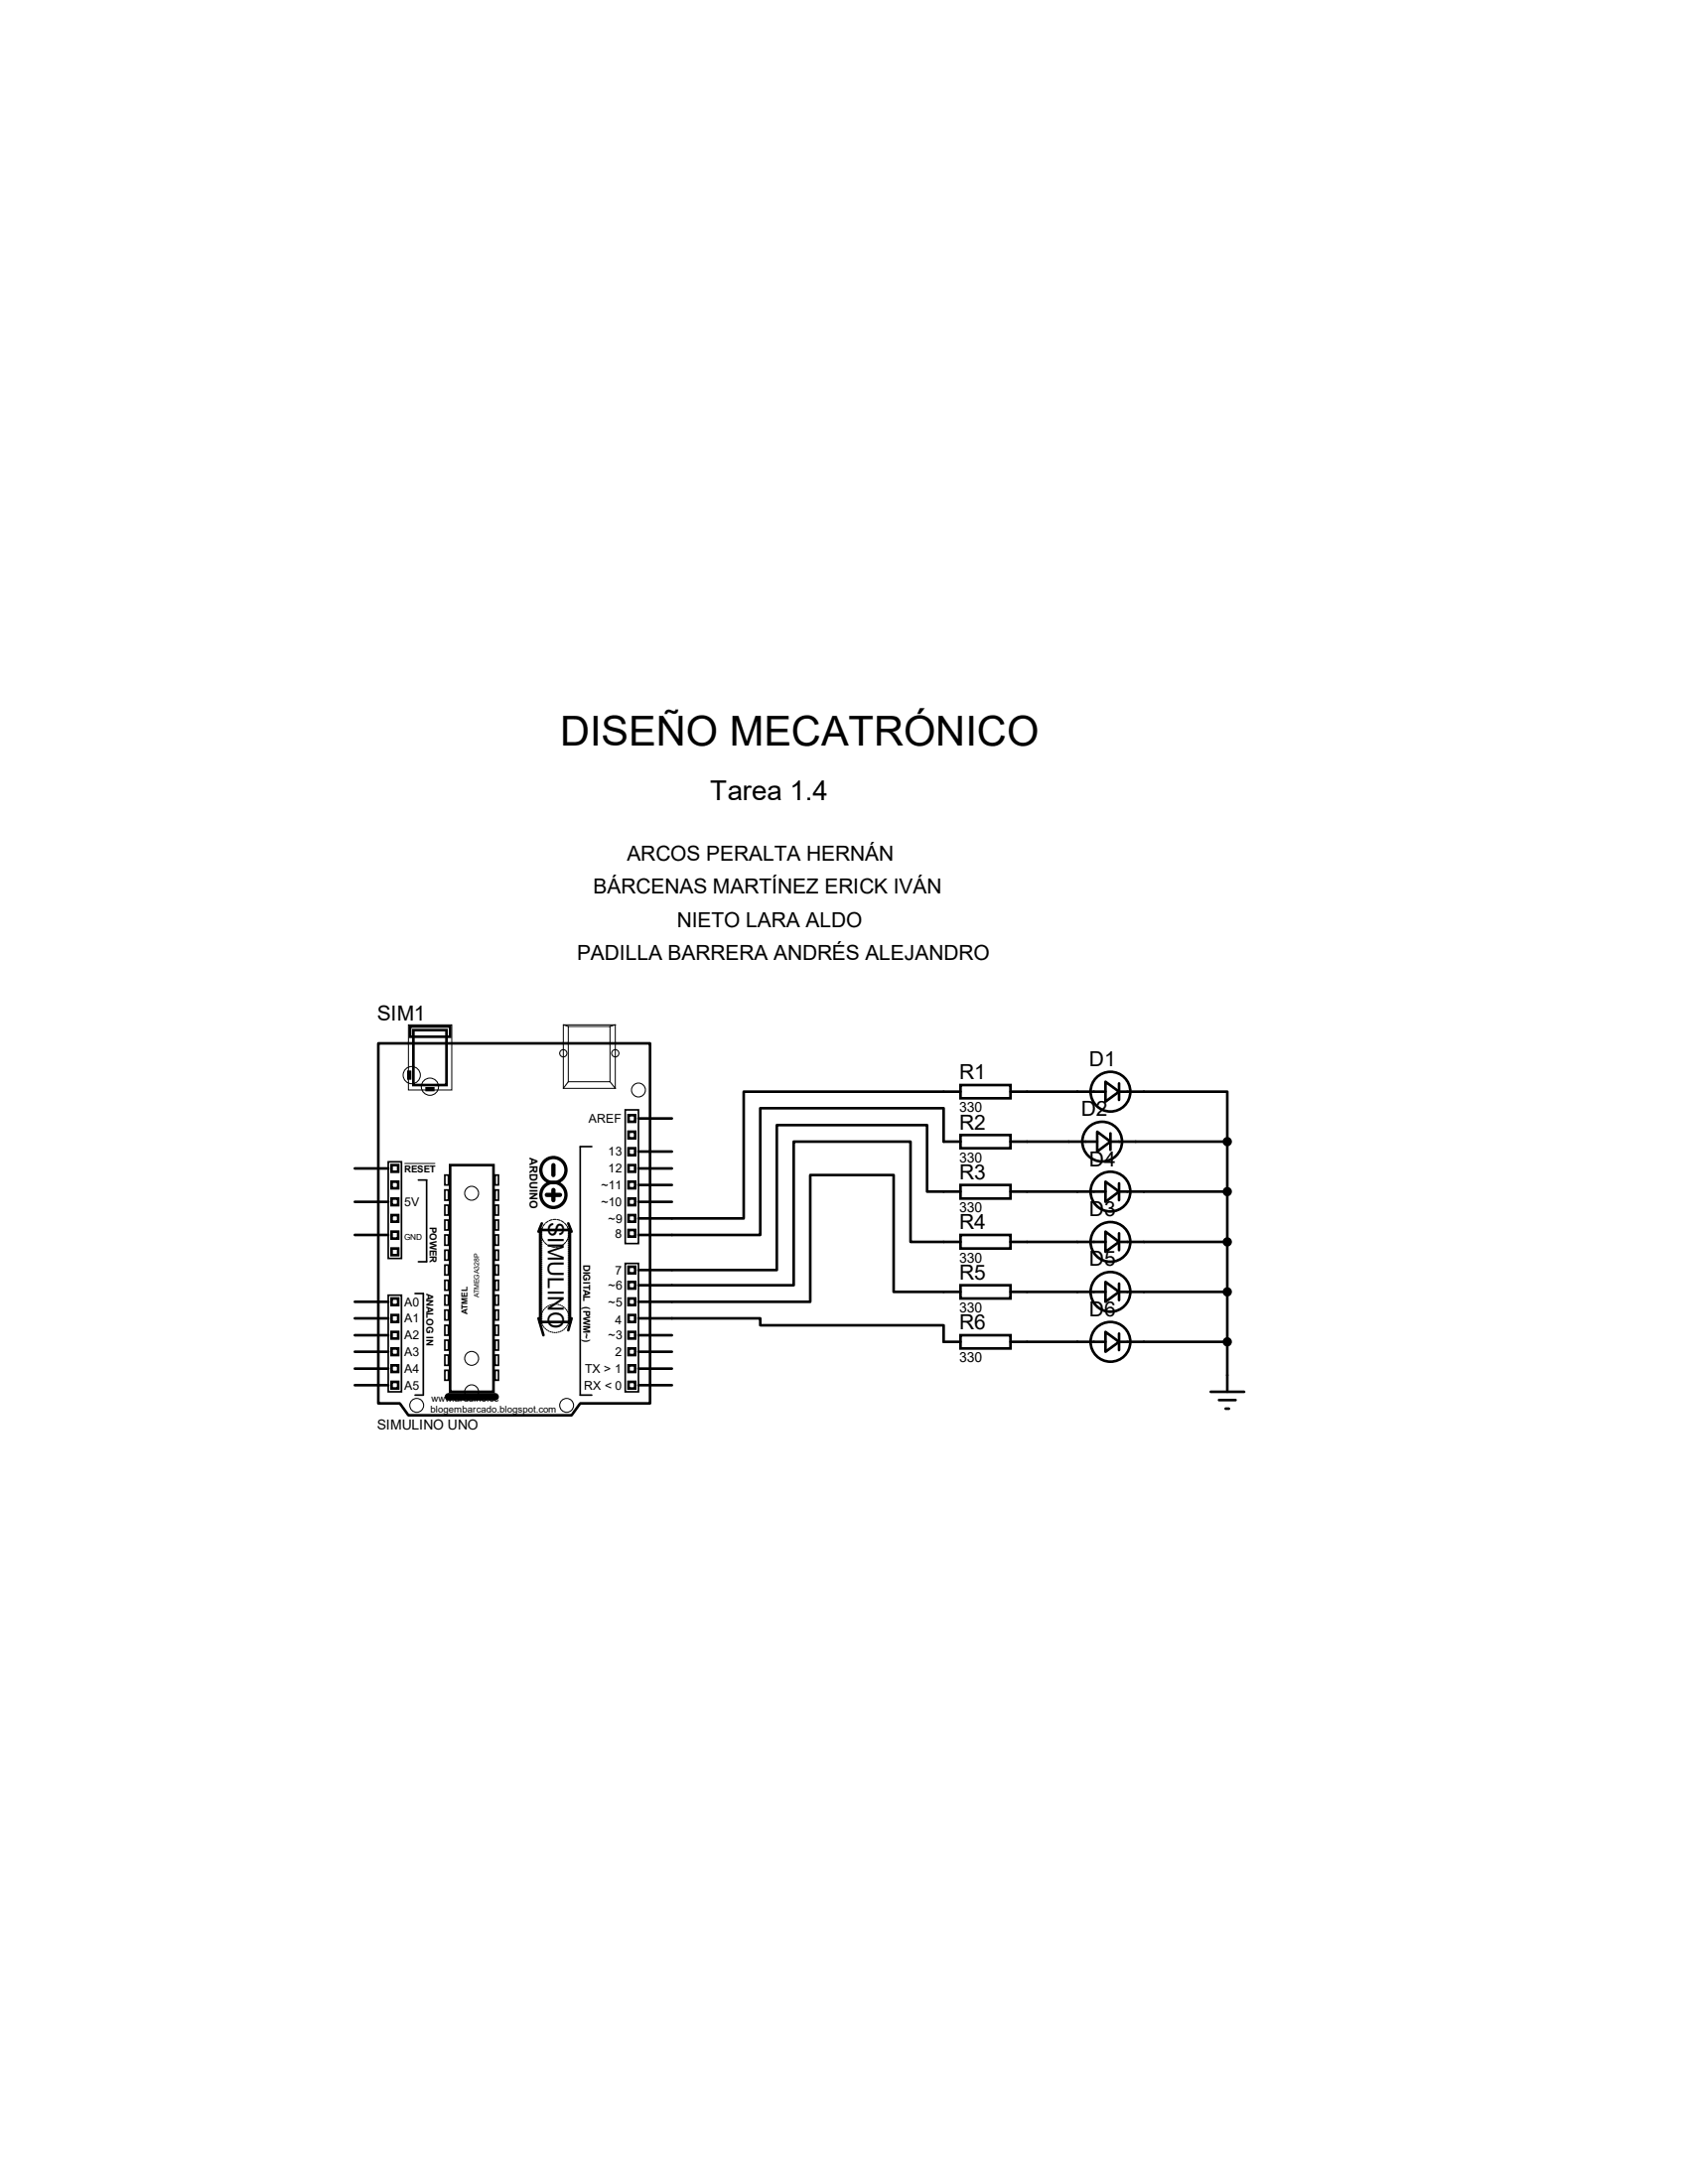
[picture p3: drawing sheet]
<svg xmlns="http://www.w3.org/2000/svg" width="216mm" height="279mm" viewBox="0 0 216 279" stroke-linecap="round" stroke-linejoin="round" font-family="sans-serif">
<g fill="none" stroke="#000" stroke-width=".34">
<path d="M48.4 133.5h34.7v46h-8.9l-1.1 1.6h-20.9l-1.1-1.6h-2.7zM52.2 137.1h.3v.9h-.3zM52.5 131.3h5.1v1.3h-5.1zM52.9 131.8h4.2v7h-4.2zM54.6 139.2h.8v.2h-.8zM122.9 138.8h6.3v1.7h-6.3zM122.9 139.7h-27.8v16.2h-13.4M129.2 139.7h12.2M141.4 138.4l1.7 1.3-1.7 1.2zM143.1 139.7h13.9v6.3M143.1 138.6v2.1M45.4 158h4.3"/>
<path d="M45.4 153.8h4.3M45.4 149.5h4.3M50.1 149.1h.8v.8h-.8zM50.1 151.2h.8v.8h-.8zM50.1 153.3h.8v.9h-.8zM50.1 155.4h.8v.9h-.8zM50.1 157.6h.8v.9h-.8zM50.1 159.7h.8v.9h-.8zM57.6 149.1h5.5v29h-5.5zM69.1 157.4h3.8v11.7h-3.8zM69.3 156.5l-.4 1.1M72.7 156.5l.4 1.1"/>
<path d="M80.4 142.7h.8v.8h-.8zM80.4 146.9h.8v.9h-.8zM80.4 149.1h.8v.8h-.8zM80.4 151.2h.8v.8h-.8zM80.4 153.3h.8v.9h-.8zM80.4 155.4h.8v.9h-.8zM80.4 157.4h.8v.8h-.8zM80.4 144.8h.8v.8h-.8zM81.7 153.8h4.2M81.7 151.6h4.2M81.7 149.5h4.2M81.7 147.3h4.2"/>
<path d="M81.7 143.1h4.2M122.9 145.2h6.3v1.7h-6.3zM122.9 151.6h6.3v1.7h-6.3zM122.9 158h6.3v1.7h-6.3zM122.9 146h-2.2v-4.2h-23.5v16.2h-15.5M122.9 152.4h-4.3v-8.5h-19.2v18.6h-17.7M122.9 158.9h-6.4v-12.9h-15v18.4h-19.8M129.2 146h11.1M129.2 158.9h12.2M129.2 152.4h12.2M140.3 144.8l1.7 1.2-1.7 1.3zM141.4 157.6l1.7 1.3-1.7 1.2z"/>
<path d="M141.4 151.2l1.7 1.2-1.7 1.4zM142 146h15M142 145v2.1M143.1 158.9h13.9M143.1 152.4h13.9M143.1 151.4v2.1M143.1 157.8v2.1M157 146v32.1M45.4 177.2h4.3M45.4 175.1h4.3M45.4 172.9h4.3M45.4 170.8h4.3"/>
<path d="M45.4 168.7h4.3M45.4 166.5h4.3M50.1 166.1h.8v.9h-.8zM50.1 168.2h.8v.9h-.8zM50.1 170.4h.8v.8h-.8zM50.1 172.5h.8v.9h-.8zM50.1 174.7h.8v.8h-.8zM50.1 176.8h.8v.8h-.8zM68.9 168.7l.6 2.1M73.1 168.7l-.4 1.5M80.4 162.1h.8v.8h-.8zM80.4 164h.8v.8h-.8z"/>
<path d="M80.4 166.1h.8v.9h-.8zM80.4 168.2h.8v.9h-.8zM80.4 170.4h.8v.8h-.8zM80.4 172.5h.8v.9h-.8zM80.4 174.7h.8v.8h-.8zM80.4 176.8h.8v.8h-.8zM81.7 168.7h15.5v.8h23.5v2.2h2.2M81.7 177.2h4.2M81.7 175.1h4.2M81.7 172.9h4.2M81.7 170.8h4.2M122.9 164.4h6.3v1.7h-6.3z"/>
<path d="M122.9 170.8h6.3v1.7h-6.3zM122.9 165.3h-8.6v-15h-10.7v16.2h-21.9M129.2 165.3h12.2M129.2 171.7h12.2M141.4 164l1.7 1.3-1.7 1.2zM141.4 170.4l1.7 1.3-1.7 1.2zM143.1 165.3h13.9M143.1 171.7h13.9M143.1 164.2v2.1M143.1 170.6v2.1M154.9 178.1h4.2M155.9 179.1h2.1"/>
<path d="M156.8 180.2h.4"/>
<circle cx="142" cy="139.7" r="2.54"/>
<circle cx="141" cy="146" r="2.54"/>
<circle cx="142" cy="158.9" r="2.54"/>
<circle cx="142" cy="152.4" r="2.54"/>
<circle cx="142" cy="165.3" r="2.54"/>
<circle cx="142" cy="171.7" r="2.54"/>
</g>
<g fill="none" stroke="#000" stroke-width=".21">
<path d="M49.7 148.6h1.7v12.4h-1.7zM53.5 151h1.1v10.4h-1.1M56.9 150.3h.5v1.3h-.5zM56.9 152.2h.5v1.3h-.5zM56.9 154.2h.5v1.2h-.5zM56.9 156.1h.5v1.3h-.5zM56.9 158h.5v1.3h-.5zM56.9 159.9h.5v1.3h-.5zM63.3 150.3h.5v1.3h-.5zM63.3 152.2h.5v1.3h-.5zM63.3 154.2h.5v1.2h-.5zM63.3 156.1h.5v1.3h-.5z"/>
<path d="M63.3 158h.5v1.3h-.5zM63.3 159.9h.5v1.3h-.5zM75.7 146.7h-1.5v31.8h1.5M80 142h1.7v17.1h-1.7zM49.7 165.7h1.7v12.4h-1.7zM53.1 165.5h1v13h-1M56.9 161.8h.5v1.3h-.5zM56.9 163.8h.5v1.3h-.5zM56.9 165.7h.5v1.3h-.5zM56.9 167.6h.5v1.3h-.5zM56.9 169.5h.5v1.3h-.5zM56.9 171.4h.5v1.3h-.5z"/>
<path d="M56.9 173.4h.5v1.3h-.5zM56.9 175.3h.5v1.3h-.5zM63.3 161.8h.5v1.3h-.5zM63.3 163.8h.5v1.3h-.5zM63.3 165.7h.5v1.3h-.5zM63.3 167.6h.5v1.3h-.5zM63.3 169.5h.5v1.3h-.5zM63.3 171.4h.5v1.3h-.5zM63.3 173.4h.5v1.3h-.5zM63.3 175.3h.5v1.3h-.5zM80 161.6h1.7v16.5h-1.7z"/>
</g>
<circle cx="71" cy="157.8" r="1.78" fill="none" stroke="#000" stroke-width=".13" stroke-dasharray=".4 .1"/>
<g fill="none" stroke="#000" stroke-width=".13">
<path d="M52.2 131.1h5.6v8.3h-5.6zM72.1 131.1h6.6v8.1h-6.6zM72.1 131.1l.6 .2M72.7 131.3h5.3v7.1h-5.3zM72.7 138.4l-.6 .8M78 138.4l.7 .8M78.7 131.1l-.7 .2M51.8 148.8h3.8M69.3 157.1v12.2M72.7 157.1v12.2"/>
<circle cx="52.7" cy="137.5" r="1.1"/>
<circle cx="55" cy="139" r="1.1"/>
<circle cx="72.1" cy="134.7" r=".47"/>
<circle cx="78.7" cy="134.7" r=".47"/>
<circle cx="81.7" cy="139.4" r=".89"/>
<circle cx="60.3" cy="152.7" r=".89"/>
<circle cx="53.3" cy="179.8" r=".89"/>
<circle cx="60.3" cy="173.8" r=".89"/>
<circle cx="60.3" cy="178.1" r=".89"/>
<circle cx="71" cy="168.7" r="1.82"/>
<circle cx="72.5" cy="179.8" r=".89"/>
</g>
<g fill="none" stroke="#000" stroke-width=".42">
<circle cx="70.8" cy="149.7" r="1.61"/>
<circle cx="70.8" cy="152.9" r="1.61"/>
</g>
<path d="M69.9 152.9h1.7M70.8 149.1v1.2M70.8 152.2v1.3" fill="none" stroke="#000" stroke-width=".55"/>
<path d="M57.4 178.7h5.9" fill="none" stroke="#000" stroke-width=".97"/>
<g fill="#000" stroke="#000" stroke-width=".34">
<circle cx="157" cy="146.1" r=".42"/>
<circle cx="157" cy="152.4" r=".42"/>
<circle cx="157" cy="158.9" r=".42"/>
<circle cx="157" cy="171.7" r=".42"/>
<circle cx="157" cy="165.3" r=".42"/>
</g>
<text font-size="5.3" x="71.6" y="95.4">DISEÑO MECATRÓNICO</text>
<text font-size="3.5" x="90.8" y="102.3">Tarea 1.4</text>
<text font-size="2.8" x="70.1" y="156.3" transform="rotate(90 70.1 156.3)">SIMULINO</text>
<g font-size="2.7">
<text x="80.2" y="110.1">ARCOS PERALTA HERNÁN</text>
<text x="75.9" y="114.3">BÁRCENAS MARTÍNEZ ERICK IVÁN</text>
<text x="86.6" y="118.6">NIETO LARA ALDO</text>
<text x="73.8" y="122.9">PADILLA BARRERA ANDRÉS ALEJANDRO</text>
<text x="48.2" y="130.5">SIM1</text>
<text x="139.3" y="136.4">D1</text>
<text x="122.7" y="138.1">R1</text>
<text x="138.3" y="142.8">D2</text>
<text x="122.7" y="144.5">R2</text>
<text x="139.3" y="149.2">D4</text>
<text x="122.7" y="150.9">R3</text>
<text x="139.3" y="155.6">D3</text>
<text x="122.7" y="157.3">R4</text>
<text x="139.3" y="162">D5</text>
<text x="122.7" y="163.7">R5</text>
<text x="122.7" y="170.1">R6</text>
<text x="139.3" y="168.4">D6</text>
</g>
<g font-size="1.8">
<text x="122.7" y="142.3">330</text>
<text x="122.7" y="148.7">330</text>
<text x="122.7" y="155.1">330</text>
<text x="122.7" y="161.5">330</text>
<text x="122.7" y="167.9">330</text>
<text x="122.7" y="174.3">330</text>
<text x="48.2" y="182.8">SIMULINO UNO</text>
</g>
<g font-size="1.6">
<text x="75.3" y="143.6">AREF</text>
<text x="77.8" y="147.9">13</text>
<text x="51.7" y="154.3">5V</text>
<text x="76.9" y="152.1">~11</text>
<text x="76.9" y="154.3">~10</text>
<text x="77.8" y="150">12</text>
<text x="77.8" y="156.4">~9</text>
<text x="78.7" y="158.3">8</text>
<text x="51.7" y="167.1">A0</text>
<text x="77.8" y="165">~6</text>
<text x="77.8" y="167.1">~5</text>
<text x="78.7" y="163">7</text>
<text x="51.7" y="169.2">A1</text>
<text x="51.7" y="171.4">A2</text>
<text x="51.7" y="173.5">A3</text>
<text x="77.8" y="171.4">~3</text>
<text x="78.7" y="169.4">4</text>
<text x="78.7" y="173.5">2</text>
<text x="51.7" y="175.6">A4</text>
<text x="51.7" y="177.8">A5</text>
<text x="74.7" y="177.8">RX &lt; 0</text>
<text x="74.8" y="175.6">TX &gt; 1</text>
</g>
<text font-size="1.4" x="67.8" y="148.1" transform="rotate(90 67.8 148.1)">ARDUINO</text>
<g font-size="1.2">
<text x="51.7" y="149.9">RESET</text>
<text x="55" y="157" transform="rotate(90 55 157)">POWER</text>
<text x="74.6" y="161.8" transform="rotate(90 74.6 161.8)">DIGITAL (PWM~)</text>
<text x="54.6" y="165.4" transform="rotate(90 54.6 165.4)">ANALOG IN</text>
<text x="55.2" y="179.4">www.arduino.cc</text>
<text x="55.1" y="180.7">blogembarcado.blogspot.com</text>
</g>
<g font-size="1.1">
<text x="51.7" y="158.6">GND</text>
<text x="59.8" y="168.1" transform="rotate(-90 59.8 168.1)">ATMEL</text>
</g>
<text font-size=".9" x="61.3" y="166" transform="rotate(-90 61.3 166)">ATMEGA328P</text>
</svg>
